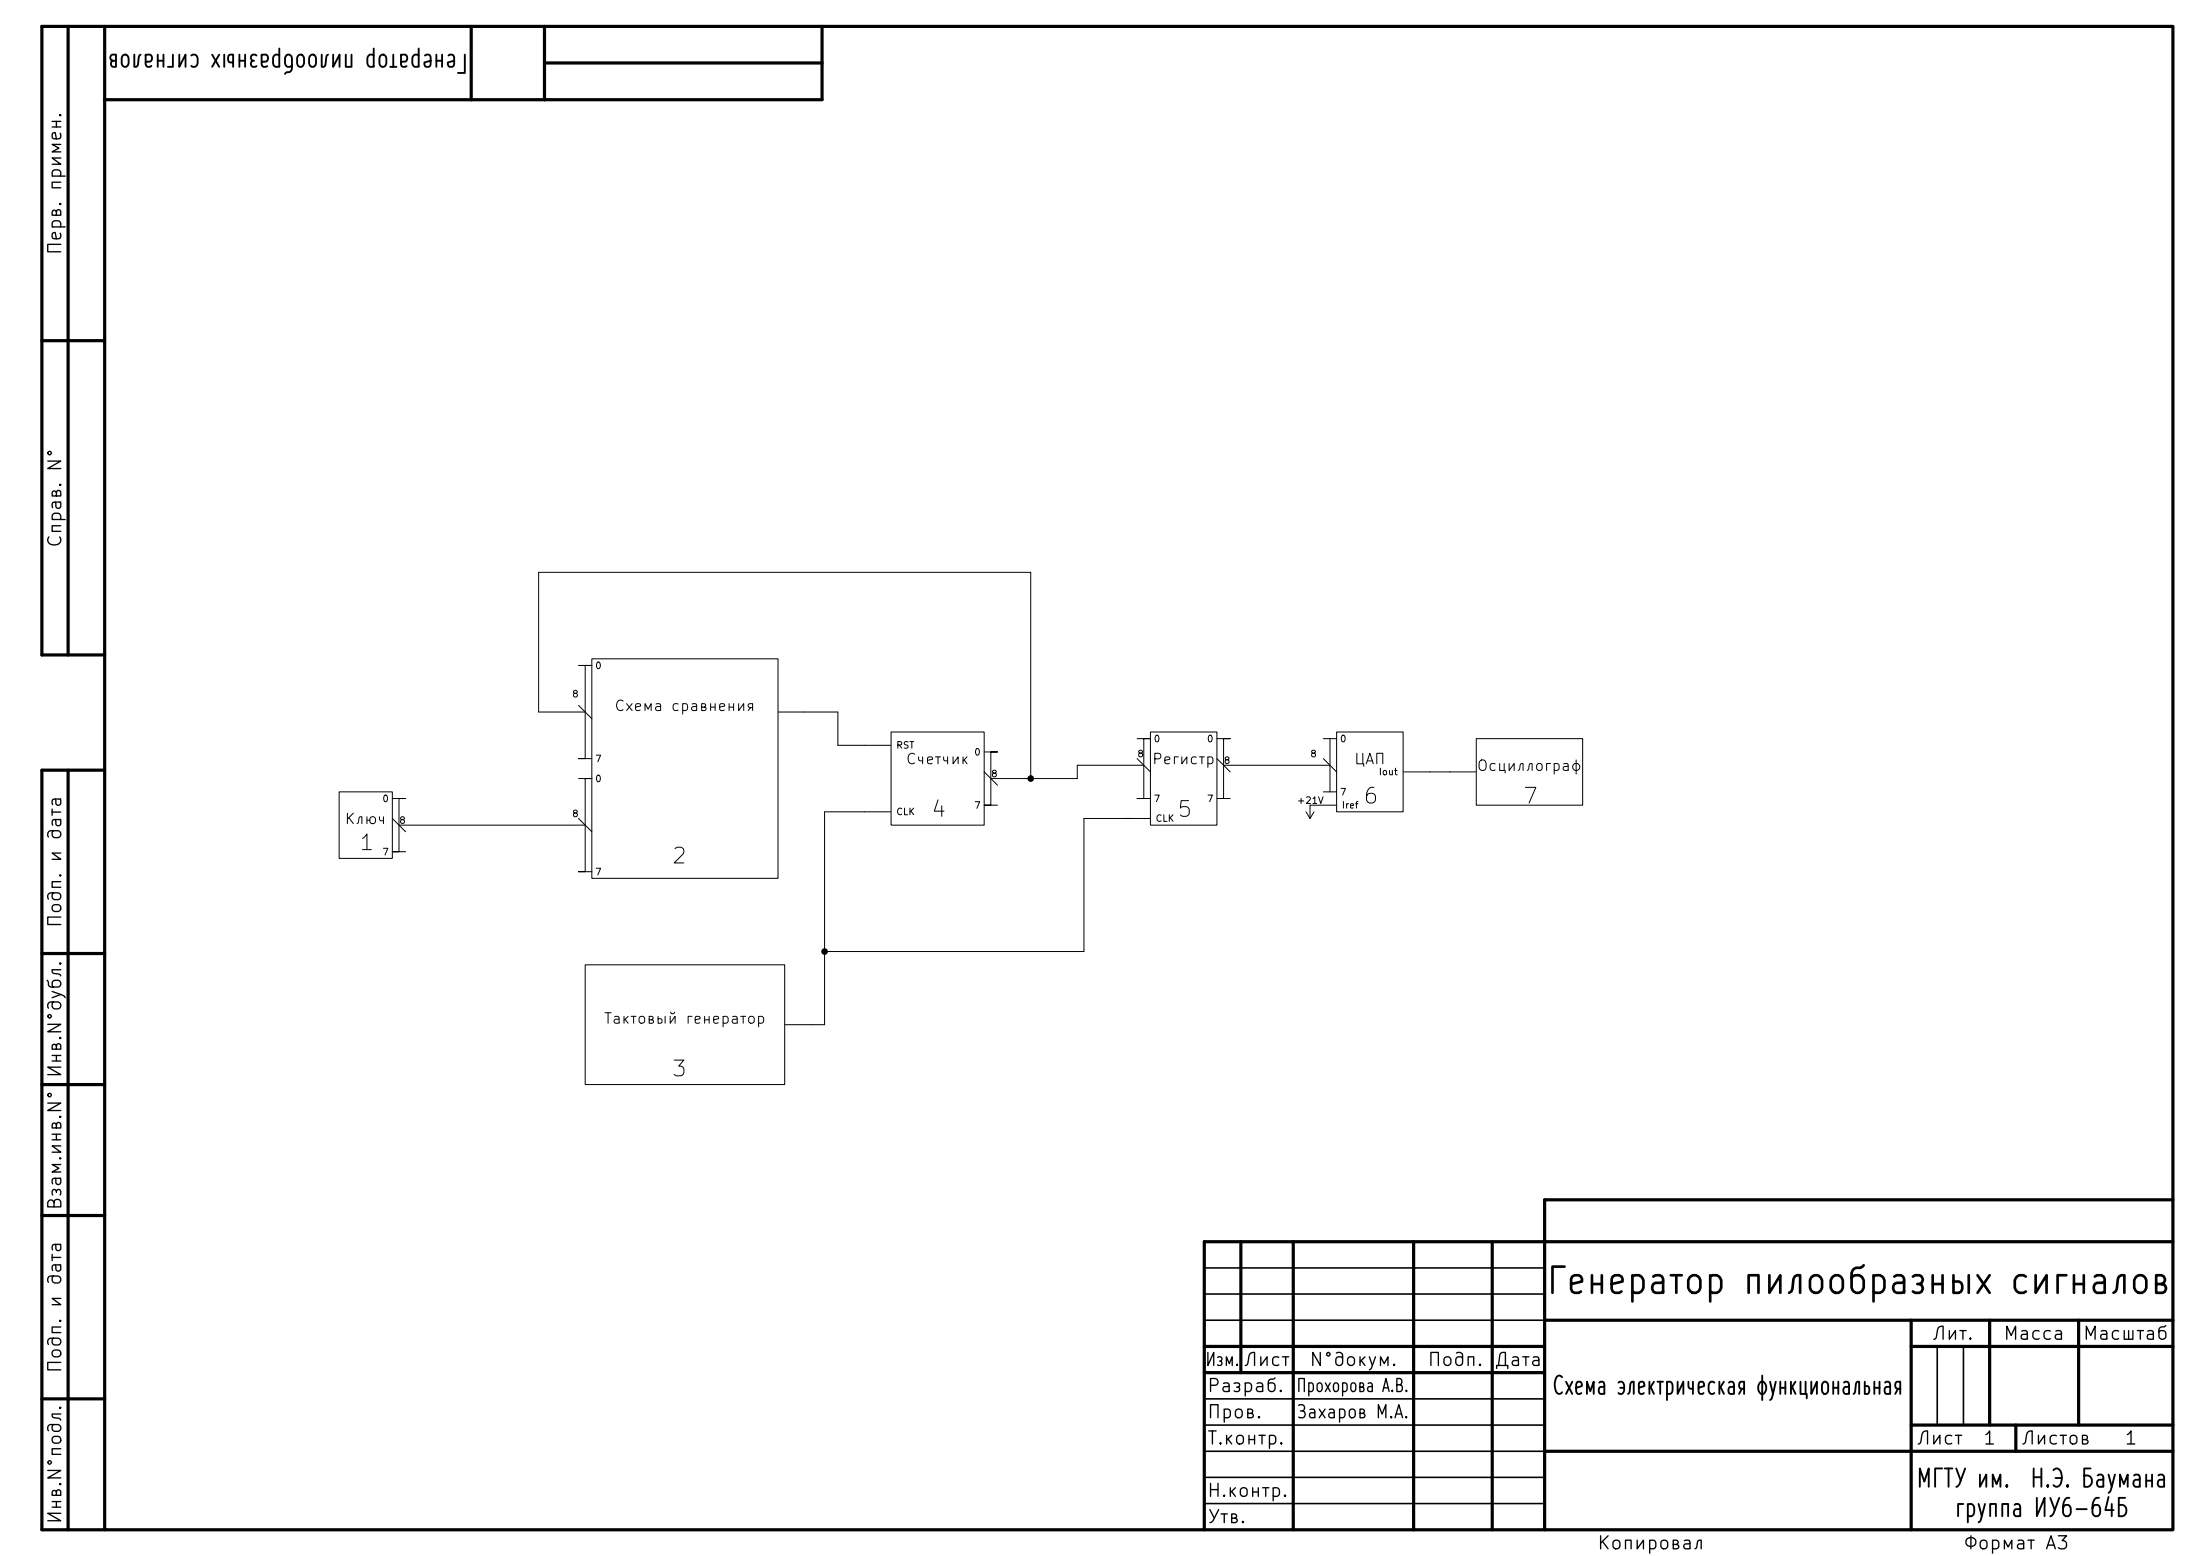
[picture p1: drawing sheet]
EESchema Schematic File Version 4
EELAYER 30 0
EELAYER END
$Descr A3 16535 11693
encoding utf-8
Sheet 1 1
Title "Схема электрическая функциональная"
Date ""
Rev ""
Comp "МГТУ им.  Н.Э. Баумана\\nгруппа ИУ6-64Б"
Comment1 "Генератор пилообразных сигналов"
Comment2 "Прохорова А.В."
Comment3 "Захаров М.А."
Comment4 ""
$EndDescr
$Comp
L Func:CLK U?
U 1 1
P 5150 7200
F 0 "U?" H 5208 7315 50  0001 C CNN
F 1 "CLK" H 5208 7224 50  0001 C CNN
F 2 "" H 5150 7200 50  0001 C CNN
F 3 "" H 5150 7200 50  0001 C CNN
	1    5150 7200
	1    0    0    -1  
$EndComp
$Comp
L Func:CMP U?
U 1 1
P 5150 4900
F 0 "U?" H 5158 5015 50  0001 C CNN
F 1 "CMP" H 5158 4924 50  0001 C CNN
F 2 "" H 5150 4900 50  0001 C CNN
F 3 "" H 5150 4900 50  0001 C CNN
	1    5150 4900
	1    0    0    -1  
$EndComp
$Comp
L Func:CNT U?
U 1 1
P 7050 5450
F 0 "U?" H 7378 5196 50  0001 L CNN
F 1 "CNT" H 7378 5105 50  0001 L CNN
F 2 "" H 7050 5450 50  0001 C CNN
F 3 "" H 7050 5450 50  0001 C CNN
	1    7050 5450
	1    0    0    -1  
$EndComp
$Comp
L Func:DAC U?
U 1 1
P 10300 5450
F 0 "U?" H 10300 5565 50  0001 C CNN
F 1 "DAC" H 10300 5474 50  0001 C CNN
F 2 "" H 10300 5450 50  0001 C CNN
F 3 "" H 10300 5450 50  0001 C CNN
	1    10300 5450
	1    0    0    -1  
$EndComp
$Comp
L Func:RECV U?
U 1 1
P 11500 5500
F 0 "U?" H 11828 5346 50  0001 L CNN
F 1 "RECV" H 11828 5255 50  0001 L CNN
F 2 "" H 11500 5500 50  0001 C CNN
F 3 "" H 11500 5500 50  0001 C CNN
	1    11500 5500
	1    0    0    -1  
$EndComp
$Comp
L Func:REG U?
U 1 1
P 8900 5450
F 0 "U?" H 9228 5171 50  0001 L CNN
F 1 "REG" H 9228 5080 50  0001 L CNN
F 2 "" H 8900 5450 50  0001 C CNN
F 3 "" H 8900 5450 50  0001 C CNN
	1    8900 5450
	1    0    0    -1  
$EndComp
$Comp
L power:VCC #PWR?
U 1 1
P 9850 6050
F 0 "#PWR?" H 9850 5900 50  0001 C CNN
F 1 "VCC" H 9865 6223 50  0001 C CNN
F 2 "" H 9850 6050 50  0001 C CNN
F 3 "" H 9850 6050 50  0001 C CNN
	1    9850 6050
	-1   0    0    1   
$EndComp
Text Notes 9750 6050 0    50   ~ 0
+21V
Wire Wire Line
	6200 7150 6200 6100
Wire Wire Line
	6200 6100 6500 6100
Wire Wire Line
	8500 6150 8150 6150
Wire Wire Line
	8150 6150 8150 7150
Wire Wire Line
	8150 7150 6200 7150
Wire Wire Line
	8100 5850 8100 5750
Entry Wire Line
	7400 5800 7500 5900
Text Notes 7450 5850 0    50   ~ 0
8
Text Notes 8550 5700 0    50   ~ 0
8
Entry Wire Line
	9950 5700 10050 5800
Text Notes 9200 5750 0    50   ~ 0
8
Text Notes 9850 5700 0    50   ~ 0
8
Wire Wire Line
	7750 5850 7750 4300
Wire Wire Line
	7750 4300 4050 4300
Wire Wire Line
	4050 4300 4050 5350
Wire Wire Line
	4050 5350 4400 5350
Wire Wire Line
	7450 5850 7750 5850
Connection ~ 7750 5850
Wire Wire Line
	7750 5850 8100 5850
Text Notes 4300 5250 0    50   ~ 0
8
Wire Wire Line
	8100 5750 8600 5750
Entry Wire Line
	8550 5700 8650 5800
Wire Wire Line
	10000 5750 9200 5750
Entry Wire Line
	9150 5700 9250 5800
Entry Wire Line
	4350 5300 4450 5400
$Comp
L Func:KEY U?
U 1 1
P 2750 5900
F 0 "U?" H 3078 5646 50  0001 L CNN
F 1 "KEY" H 3078 5600 50  0001 L CNN
F 2 "" H 2750 5900 50  0001 C CNN
F 3 "" H 2750 5900 50  0001 C CNN
	1    2750 5900
	1    0    0    -1  
$EndComp
Wire Wire Line
	3000 6200 4400 6200
Entry Wire Line
	4350 6150 4450 6250
Wire Wire Line
	6100 7700 6200 7700
Wire Wire Line
	6200 7700 6200 7150
Connection ~ 6200 7150
Wire Wire Line
	6050 5350 6300 5350
Wire Wire Line
	6300 5350 6300 5600
Wire Wire Line
	6300 5600 6500 5600
Entry Wire Line
	2950 6150 3050 6250
Text Notes 3000 6200 0    50   ~ 0
8
Text Notes 4300 6150 0    50   ~ 0
8
Text Notes 5050 6500 0    118  ~ 0
2
Text Notes 5050 8100 0    118  ~ 0
3
Text Notes 7000 6150 0    118  ~ 0
4
Text Notes 8850 6150 0    118  ~ 0
5
Text Notes 10250 6050 0    118  ~ 0
6
Wire Wire Line
	10750 5800 10900 5800
Text Notes 11450 6050 0    118  ~ 0
7
Text Notes 2700 6400 0    118  ~ 0
1
$EndSCHEMATC
